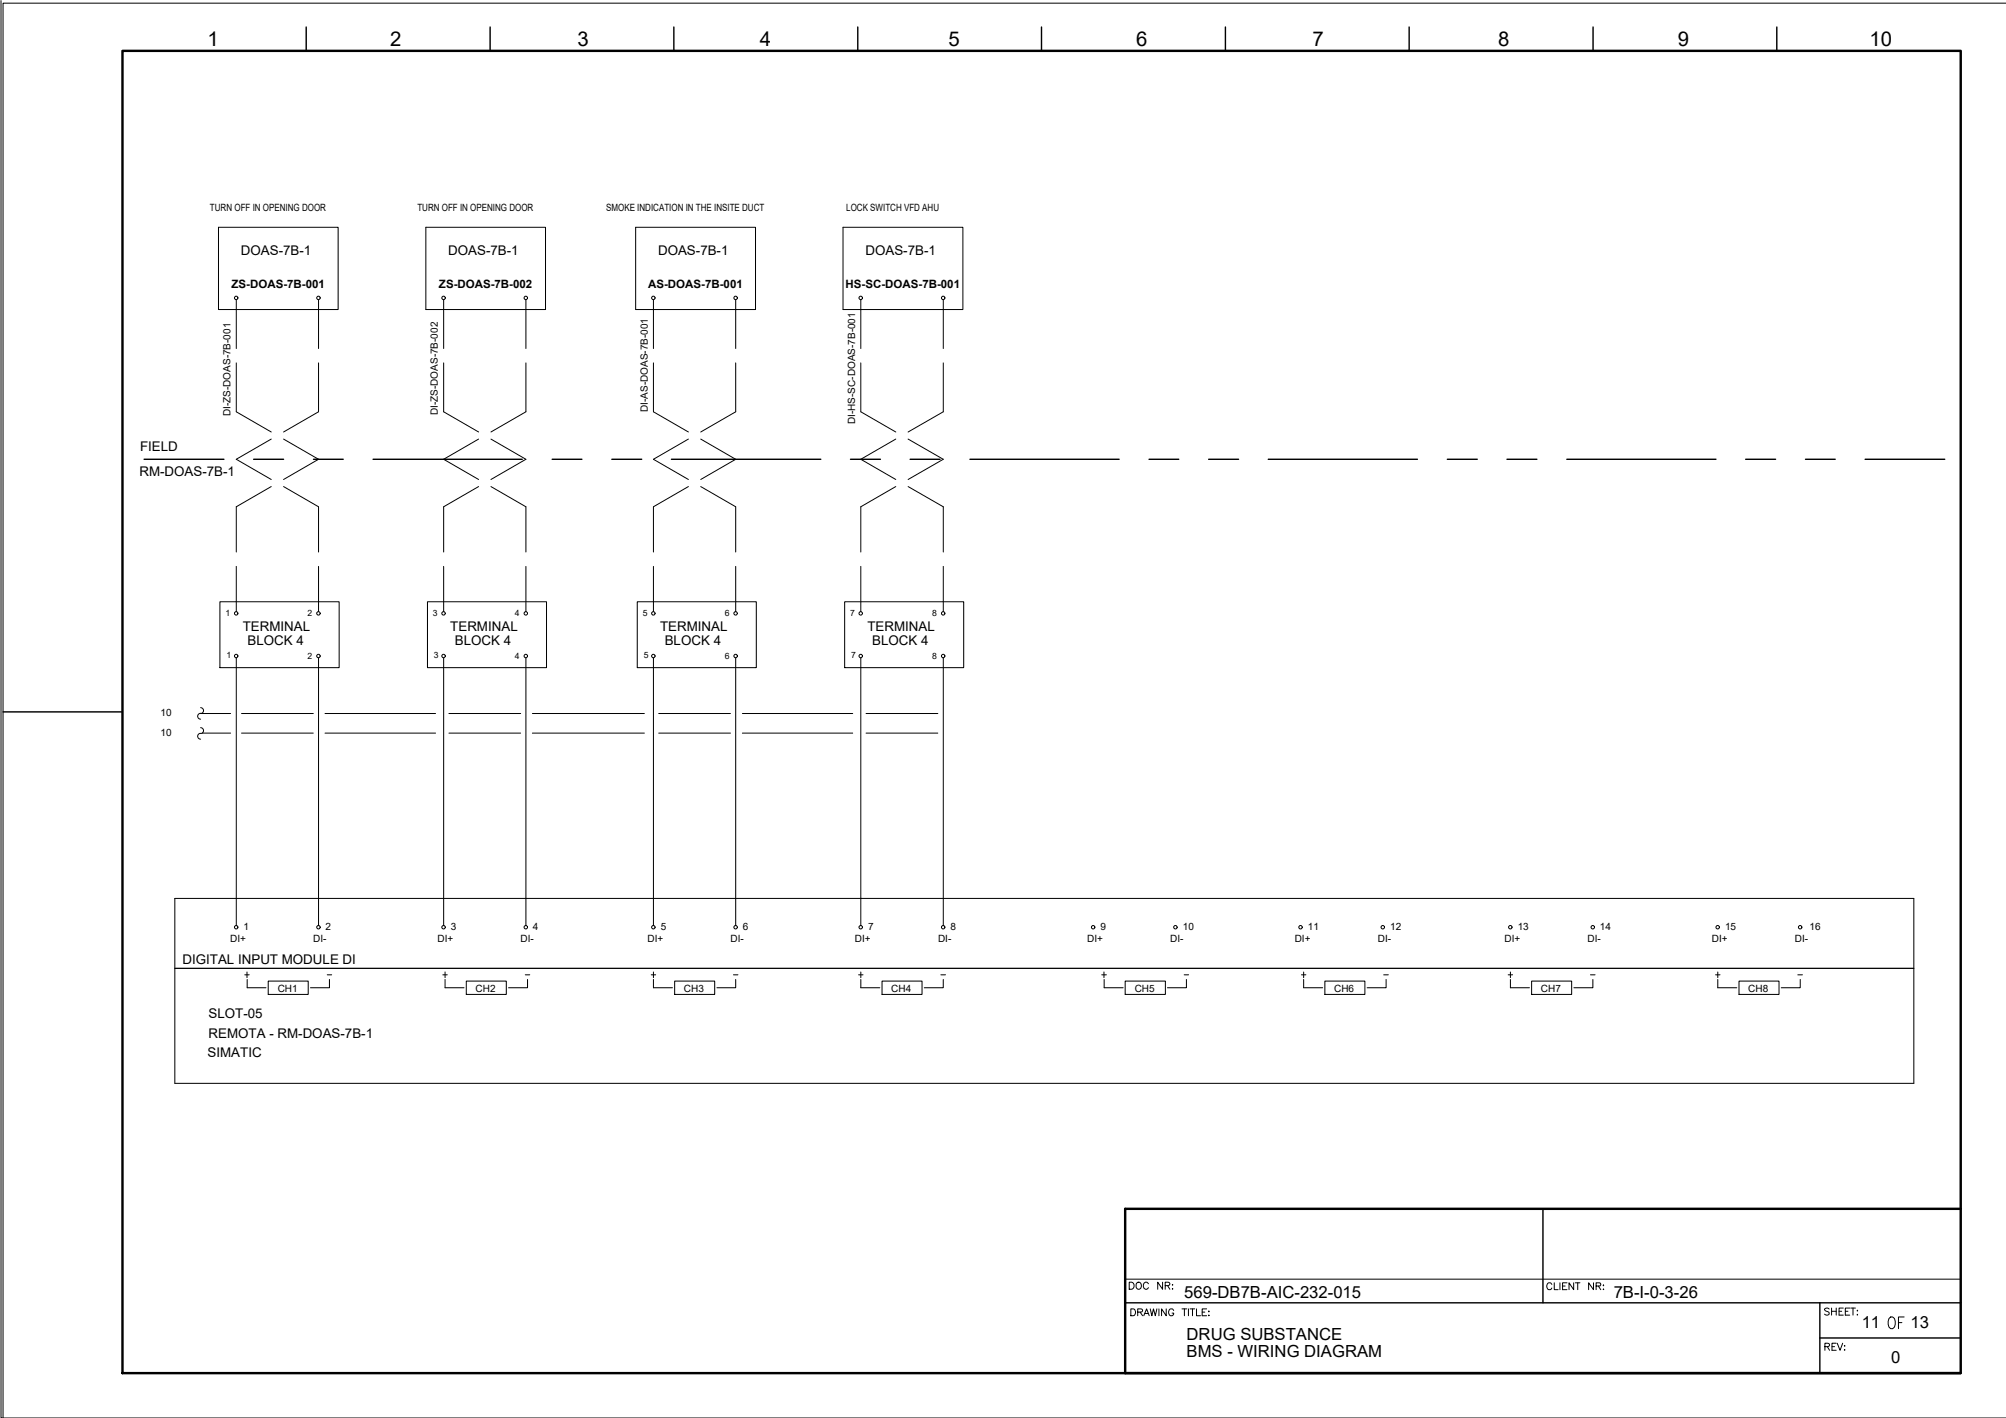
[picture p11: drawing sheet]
<svg xmlns="http://www.w3.org/2000/svg" width="420mm" height="297mm" viewBox="0 0 420 297" stroke-linecap="round" stroke-linejoin="round" font-family="sans-serif">
<!-- layer: G-TTLB-TTLB -->
<path d="M25.7 10.7h385v276.9h-385z" fill="none" stroke="#000" stroke-width=".51"/>
<!-- layer: G-TTLB-OTLN -->
<path d="M420.2 .7h-419.6v296.3" fill="none" stroke="#000" stroke-width=".21"/>
<!-- layer: G-TTLB-INDX -->
<path d="M64.1 5.7v5M102.7 5.7v5M141.1 5.7v5M179.7 5.7v5M218.1 5.7v5M256.7 5.7v5M295.1 5.7v5M333.7 5.7v5M372.2 5.7v5M.6 149.1h25.1" fill="none" stroke="#000" stroke-width=".3"/>
<!-- layer: LGSP IA4$0$LG_PLOT -->
<path d="M235.7 287.6h175" fill="none" stroke="#000" stroke-width=".51"/>
<!-- layer: LG_PLOT -->
<g fill="none" stroke="#000" stroke-width=".21">
<path d="M236.9 274.2h.4a.75 .75 0 0 1 .5 .7 .75 .75 0 0 1-.5 .7h-.4zM238.3 274.9l.8-.1 .2-.4-.2-.2h-.8v1.4M238.8 274.9l.5 .7M239.6 275.6l.6-1.4 .5 1.4M239.8 275.2h.7M240.9 274.2l.4 1.4 .3-1.4 .4 1.4 .3-1.4M242.7 274.2v1.4M244.3 274.2v1.4l-1-1.4v1.4M245.8 274.5a.55 .55 0 0 0-.6-.3 .55 .55 0 0 0-.4 .5v.4a.53 .53 0 0 0 .5 .5 .53 .53 0 0 0 .5-.5h-.3M247.6 274.2h1M248.1 274.2v1.4M248.9 274.2v1.4"/>
<path d="M249.3 274.2h.9M249.8 274.2v1.4M250.6 274.2v1.4h.9M251.8 274.9h.5M252.7 274.2h-.9v1.4h.9M253.1 275.6h.2zM253.2 274.6v.2zM325 269.1a.55 .55 0 0 0-.6-.4 .55 .55 0 0 0-.4 .6v.3a.55 .55 0 0 0 .4 .6 .55 .55 0 0 0 .6-.4M325.5 268.7v1.5h.8M326.7 268.7v1.5M327.3 269.4h.5M328.2 268.7h-.9v1.5h.9"/>
<path d="M329.6 268.7v1.5l-1-1.5v1.5M329.9 268.7h1M330.5 268.7v1.5M333.8 268.7v1.5l-1.1-1.5v1.5M334.3 269.4h.9l.1-.4-.1-.2-.9-.1v1.5M334.8 269.4l.5 .8M335.8 269.2v.2zM335.8 270v.2zM383.1 274.2a.56 .56 0 0 0-1 .1l1 .6v.4a.63 .63 0 0 1-1 0M383.6 274v1.5M383.6 274.7h1M384.6 274v1.5"/>
<path d="M385.2 274.7h.5M386.1 274h-.9v1.5h.9M386.5 274.7h.6M387.4 274h-.9v1.5h.9M387.6 274h1M388.1 274v1.5M389 274.6h.1zM389 275.4h.1zM382.2 282.1l.9-.1 .1-.2-.1-.3-.9-.1v1.5M382.7 282.1l.5 .8M383.7 282.1h.6M384.6 281.4h-.9v1.5h.9"/>
<path d="M384.8 281.4l.6 1.5 .6-1.5M386.3 281.9h.1zM386.3 282.8h.1z"/>
</g>
<!-- layer: LGSP IA4$0$LG_PLOT -->
<path d="M323.2 253.2v19.7M235.7 272.9h175M381.2 272.9v14.7M381.2 280.3h29.5" fill="none" stroke="#000" stroke-width=".3"/>
<!-- layer: LG_PLOT -->
<path d="M410.7 253.2h-175v34.4" fill="none" stroke="#000" stroke-width=".51"/>
<!-- layer: LGSP IA4$0$LG_PLOT -->
<path d="M235.7 268h175" fill="none" stroke="#000" stroke-width=".21"/>
<!-- layer: I_LIMIT_LINE -->
<g fill="none" stroke="#000" stroke-width=".3">
<path d="M30.2 96.2h16.7M53.1 96.2h6.3M65.7 96.2h6.2M78.1 96.2h31.3M115.7 96.2h6.2M128.1 96.2h6.3M140.6 96.2h31.3M178.1 96.2h6.3M190.6 96.2h6.3M203.2 96.2h31.2M240.7 96.2h6.2M253.2 96.2h6.2"/>
<path d="M265.6 96.2h31.3M303.1 96.2h6.3M315.6 96.2h6.3M328.2 96.2h31.2M365.6 96.2h6.3M378.2 96.2h6.2M390.7 96.2h16.6"/>
</g>
<!-- layer: 0 -->
<g fill="none" stroke="#000" stroke-width=".21">
<path d="M.2 .1v296.9h420M42 149.5h6.3M42.4 153.6h5.9M50.6 149.5h15M50.6 153.6h15M68.1 149.5h23.1M68.1 153.6h23.1M94 149.5h15.1M94 153.6h15.1M111.5 149.5h23.5M111.5 153.6h23.5M138 149.5h15"/>
<path d="M138 153.6h15M155.5 149.5h23.1M155.5 153.6h23.1M181.4 149.5h15M181.4 153.6h15M400.9 188.2v38.7"/>
</g>
<!-- layer: I_DATA -->
<g fill="none" stroke="#000" stroke-width=".21">
<path d="M45.8 47.6h25v17.2h-25zM89.2 47.6h25.1v17.2h-25.1zM133.1 47.6h25.1v17.2h-25.1zM176.6 47.6h25.1v17.2h-25.1zM46.1 126.1h24.9v13.8h-24.9zM89.5 126.1h25v13.8h-25zM133.5 126.1h24.9v13.8h-24.9zM176.9 126.1h24.9v13.8h-24.9zM400.9 188.2h-364.3v38.7h364.3M36.6 202.8h364.3M51.3 204.2h.9M51.7 203.6v1.2"/>
<path d="M51.8 205.2v1.7h3.9M56.2 205.5h8.4v2.8h-8.4zM69 205.2v1.7h-4M93.2 206.9h4M97.7 205.5h8.3v2.8h-8.3zM110.5 205.2v1.7h-4M136.9 206.9h3.9M141.3 205.5h8.4v2.8h-8.4zM154.1 205.2v1.7h-3.9M180.3 206.9h4M184.7 205.5h8.4v2.8h-8.4zM197.6 205.2v1.7h-4"/>
<path d="M230.8 204.2h.9M231.2 203.6v1.2M231.3 205.2v1.7h3.9M235.7 205.5h8.4v2.8h-8.4zM248.5 205.2v1.7h-4M272.6 204.2h.9M273.1 205.2v1.7h3.9M273.1 203.6v1.2M277.5 205.5h8.4v2.8h-8.4zM290.3 205.2v1.7h-4M315.9 204.2h.9M316.4 205.2v1.7h3.9"/>
<path d="M316.4 203.6v1.2M320.8 205.5h8.4v2.8h-8.4zM333.6 205.2v1.7h-4M359.3 204.2h1M359.8 205.2v1.7h4M359.8 203.6v1.2M364.2 205.5h8.4v2.8h-8.4zM377.1 205.2v1.7h-4"/>
<circle cx="49.5" cy="62.4" r=".36"/>
<circle cx="66.7" cy="62.4" r=".36"/>
<circle cx="92.9" cy="62.4" r=".36"/>
<circle cx="110.1" cy="62.4" r=".36"/>
<circle cx="136.8" cy="62.4" r=".36"/>
<circle cx="154.1" cy="62.4" r=".36"/>
<circle cx="180.3" cy="62.4" r=".36"/>
<circle cx="197.5" cy="62.4" r=".36"/>
<circle cx="49.5" cy="128.5" r=".36"/>
<circle cx="49.5" cy="137.4" r=".36"/>
<circle cx="66.7" cy="128.5" r=".36"/>
<circle cx="66.7" cy="137.4" r=".36"/>
<circle cx="92.9" cy="128.5" r=".36"/>
<circle cx="92.9" cy="137.4" r=".36"/>
<circle cx="110.1" cy="128.5" r=".36"/>
<circle cx="110.1" cy="137.4" r=".36"/>
<circle cx="136.8" cy="128.5" r=".36"/>
<circle cx="136.8" cy="137.4" r=".36"/>
<circle cx="154.1" cy="137.4" r=".36"/>
<circle cx="154.1" cy="128.5" r=".36"/>
<circle cx="180.3" cy="137.4" r=".36"/>
<circle cx="180.3" cy="128.5" r=".36"/>
<circle cx="197.5" cy="137.4" r=".36"/>
<circle cx="197.5" cy="128.5" r=".36"/>
<circle cx="49.5" cy="194.2" r=".36"/>
<circle cx="66.7" cy="194.2" r=".36"/>
<circle cx="92.9" cy="194.2" r=".36"/>
<circle cx="110.1" cy="194.2" r=".36"/>
<circle cx="136.8" cy="194.2" r=".36"/>
<circle cx="154.1" cy="194.2" r=".36"/>
<circle cx="180.3" cy="194.2" r=".36"/>
<circle cx="197.5" cy="194.2" r=".36"/>
<circle cx="229" cy="194.2" r=".36"/>
<circle cx="246.2" cy="194.2" r=".36"/>
<circle cx="272.4" cy="194.2" r=".36"/>
<circle cx="289.6" cy="194.2" r=".36"/>
<circle cx="316.3" cy="194.2" r=".36"/>
<circle cx="333.6" cy="194.2" r=".36"/>
<circle cx="359.8" cy="194.2" r=".36"/>
<circle cx="377" cy="194.2" r=".36"/>
</g>
<!-- layer: I_TABS -->
<g fill="none" stroke="#000" stroke-width=".21">
<path d="M49.5 62.8v10.2M49.5 76v10.3l7.3 4.2M66.7 62.8v10.2M66.7 76v10.3l-7.3 4.2M92.9 62.8v10.2M92.9 76v10.3l7.3 4.2M110.2 62.8v10.2M110.2 76v10.3l-7.4 4.2M136.9 62.8v10.2M136.9 76v10.3l7.3 4.2M154.1 62.8v10.2M154.1 76v10.3l-7.3 4.2"/>
<path d="M180.3 62.8v10.2M180.3 76v10.3l7.3 4.2M197.6 62.8v10.2M197.6 76v10.3l-7.4 4.2M56.8 92l-7.3 4.2 7.3 4.2M59.4 92l7.3 4.2-7.3 4.2M100.2 92l-7.3 4.2 7.3 4.2M102.8 92l7.4 4.2-7.4 4.2M144.2 92l-7.3 4.2 7.3 4.2M146.8 92l7.3 4.2-7.3 4.2M187.6 92l-7.3 4.2 7.3 4.2M190.2 92l7.4 4.2-7.4 4.2"/>
<path d="M49.5 118.6v9.5M56.8 101.9l-7.3 4.3v9.4M59.4 101.9l7.3 4.3v9.4M66.7 118.6v9.5M92.9 118.6v9.5M100.2 101.9l-7.3 4.3v9.4M102.8 101.9l7.4 4.3v9.4M110.2 118.6v9.5M136.9 118.6v9.5M144.2 101.9l-7.3 4.3v9.4M146.8 101.9l7.3 4.3v9.4M154.1 118.6v9.5"/>
<path d="M180.3 118.6v9.5M187.6 101.9l-7.3 4.3v9.4M190.2 101.9l7.4 4.3v9.4M197.6 118.6v9.5M49.5 137.8v56.1M66.7 137.8v56.1M92.9 137.8v56.1M110.2 137.8v56.1M136.9 137.8v56.1M154.1 137.8v56.1M180.3 137.8v56.1M197.6 137.8v56.1"/>
<path d="M42 148.2a.64 .64 0 0 1 .6 .8 .64 .64 0 0 1-.8 .5 .61 .61 0 0 0-.4 .7 .61 .61 0 0 0 .6 .5M42 152.4a.64 .64 0 0 1 .6 .8 .64 .64 0 0 1-.8 .5 .61 .61 0 0 0-.4 .6 .61 .61 0 0 0 .6 .5"/>
</g>
<text font-size="5.7" x="394.8" y="279.4">OF</text>
<text font-size="4.4" x="235.7" y="271.3">DOC NR:</text>
<g font-size="4.3">
<text x="43.4" y="9.6">1</text>
<text x="81.7" y="9.6">2</text>
<text x="120.9" y="9.6">3</text>
<text x="159.2" y="9.6">4</text>
<text x="198.7" y="9.6">5</text>
<text x="238" y="9.6">6</text>
<text x="274.9" y="9.6">7</text>
<text x="313.8" y="9.6">8</text>
<text x="351.5" y="9.6">9</text>
<text x="391.5" y="9.6">10</text>
</g>
<g font-size="4">
<text x="91.7" y="206">+</text>
<text x="135.5" y="206">+</text>
<text x="178.9" y="206">+</text>
</g>
<g font-size="3.5">
<text x="248" y="271.9">569-DB7B-AIC-232-015</text>
<text x="338" y="272">7B-I-0-3-26</text>
<text x="248.5" y="280.7">DRUG SUBSTANCE</text>
<text x="389.9" y="278.2">11</text>
<text x="400.1" y="278.2">13</text>
<text x="248.5" y="284.3">BMS - WIRING DIAGRAM</text>
<text x="396.1" y="285.6">0</text>
</g>
<g font-size="2.8">
<text x="50.5" y="53.4">DOAS-7B-1</text>
<text x="93.9" y="53.4">DOAS-7B-1</text>
<text x="137.8" y="53.4">DOAS-7B-1</text>
<text x="181.3" y="53.4">DOAS-7B-1</text>
<text x="29.3" y="94.5">FIELD</text>
<text x="29.2" y="99.6">RM-DOAS-7B-1</text>
<text x="50.8" y="132.2">TERMINAL</text>
<text x="51.9" y="135.1">BLOCK 4</text>
<text x="94.3" y="132.2">TERMINAL</text>
<text x="95.3" y="135.1">BLOCK 4</text>
<text x="138.3" y="132.2">TERMINAL</text>
<text x="139.2" y="135.1">BLOCK 4</text>
<text x="181.7" y="132.2">TERMINAL</text>
<text x="182.7" y="135.1">BLOCK 4</text>
<text x="38.2" y="202">DIGITAL INPUT MODULE DI</text>
<text x="43.7" y="213.3">SLOT-05</text>
<text x="43.5" y="221.3">SIMATIC</text>
<text x="43.7" y="217.5">REMOTA - RM-DOAS-7B-1</text>
</g>
<g font-size="2.6">
<text x="67.7" y="205.3">-</text>
<text x="109" y="205.3">-</text>
<text x="152.8" y="205.3">-</text>
<text x="196.1" y="205.3">-</text>
<text x="247.3" y="205.3">-</text>
<text x="288.9" y="205.3">-</text>
<text x="332.3" y="205.3">-</text>
<text x="375.7" y="205.3">-</text>
</g>
<g font-size="2.4">
<text x="48.5" y="60.4">ZS-DOAS-7B-001</text>
<text x="91.9" y="60.4">ZS-DOAS-7B-002</text>
<text x="135.8" y="60.4">AS-DOAS-7B-001</text>
<text x="177.1" y="60.4">HS-SC-DOAS-7B-001</text>
</g>
<g font-size="2.1">
<text x="44" y="44.2">TURN OFF IN OPENING DOOR</text>
<text x="87.4" y="44.2">TURN OFF IN OPENING DOOR</text>
<text x="127" y="44.2">SMOKE INDICATION IN THE INSITE DUCT</text>
<text x="177.2" y="44.2">LOCK SWITCH VFD AHU</text>
<text x="48.3" y="87.2" transform="rotate(-90 48.3 87.2)">DI-ZS-DOAS-7B-001</text>
<text x="91.7" y="87" transform="rotate(-90 91.7 87)">DI-ZS-DOAS-7B-002</text>
<text x="135.7" y="86.3" transform="rotate(-90 135.7 86.3)">DI-AS-DOAS-7B-001</text>
<text x="179.1" y="88.8" transform="rotate(-90 179.1 88.8)">DI-HS-SC-DOAS-7B-001</text>
<text x="33.6" y="150">10</text>
<text x="33.6" y="154.2">10</text>
<text x="48.2" y="197.3">DI+</text>
<text x="51" y="194.7">1</text>
<text x="65.6" y="197.3">DI-</text>
<text x="68.2" y="194.7">2</text>
<text x="91.7" y="197.3">DI+</text>
<text x="94.4" y="194.7">3</text>
<text x="109.1" y="197.3">DI-</text>
<text x="111.6" y="194.7">4</text>
<text x="135.6" y="197.3">DI+</text>
<text x="138.4" y="194.7">5</text>
<text x="153" y="197.3">DI-</text>
<text x="155.6" y="194.7">6</text>
<text x="179.1" y="197.3">DI+</text>
<text x="181.8" y="194.7">7</text>
<text x="196.5" y="197.3">DI-</text>
<text x="199.1" y="194.7">8</text>
<text x="227.7" y="197.3">DI+</text>
<text x="230.5" y="194.7">9</text>
<text x="245.1" y="197.3">DI-</text>
<text x="247.7" y="194.7">10</text>
<text x="271.2" y="197.3">DI+</text>
<text x="273.9" y="194.7">11</text>
<text x="288.6" y="197.3">DI-</text>
<text x="291.2" y="194.7">12</text>
<text x="315.1" y="197.3">DI+</text>
<text x="317.9" y="194.7">13</text>
<text x="332.5" y="197.3">DI-</text>
<text x="335.1" y="194.7">14</text>
<text x="358.6" y="197.3">DI+</text>
<text x="361.3" y="194.7">15</text>
<text x="376" y="197.3">DI-</text>
<text x="379" y="194.7">16</text>
<text x="58.2" y="207.7">CH1</text>
<text x="99.6" y="207.7">CH2</text>
<text x="143.3" y="207.7">CH3</text>
<text x="186.7" y="207.7">CH4</text>
<text x="237.7" y="207.7">CH5</text>
<text x="279.4" y="207.7">CH6</text>
<text x="322.7" y="207.7">CH7</text>
<text x="366.2" y="207.7">CH8</text>
</g>
<g font-size="1.8">
<text x="47.2" y="129.1">1</text>
<text x="64.4" y="129.1">2</text>
<text x="90.7" y="129.1">3</text>
<text x="107.9" y="129.1">4</text>
<text x="134.6" y="129.1">5</text>
<text x="151.8" y="129.1">6</text>
<text x="178.1" y="129.1">7</text>
<text x="195.2" y="129.1">8</text>
<text x="47.4" y="137.9">1</text>
<text x="64.4" y="138">2</text>
<text x="90.8" y="137.9">3</text>
<text x="107.9" y="138">4</text>
<text x="134.8" y="137.9">5</text>
<text x="151.8" y="138">6</text>
<text x="178.3" y="137.9">7</text>
<text x="195.2" y="138">8</text>
</g>
</svg>
